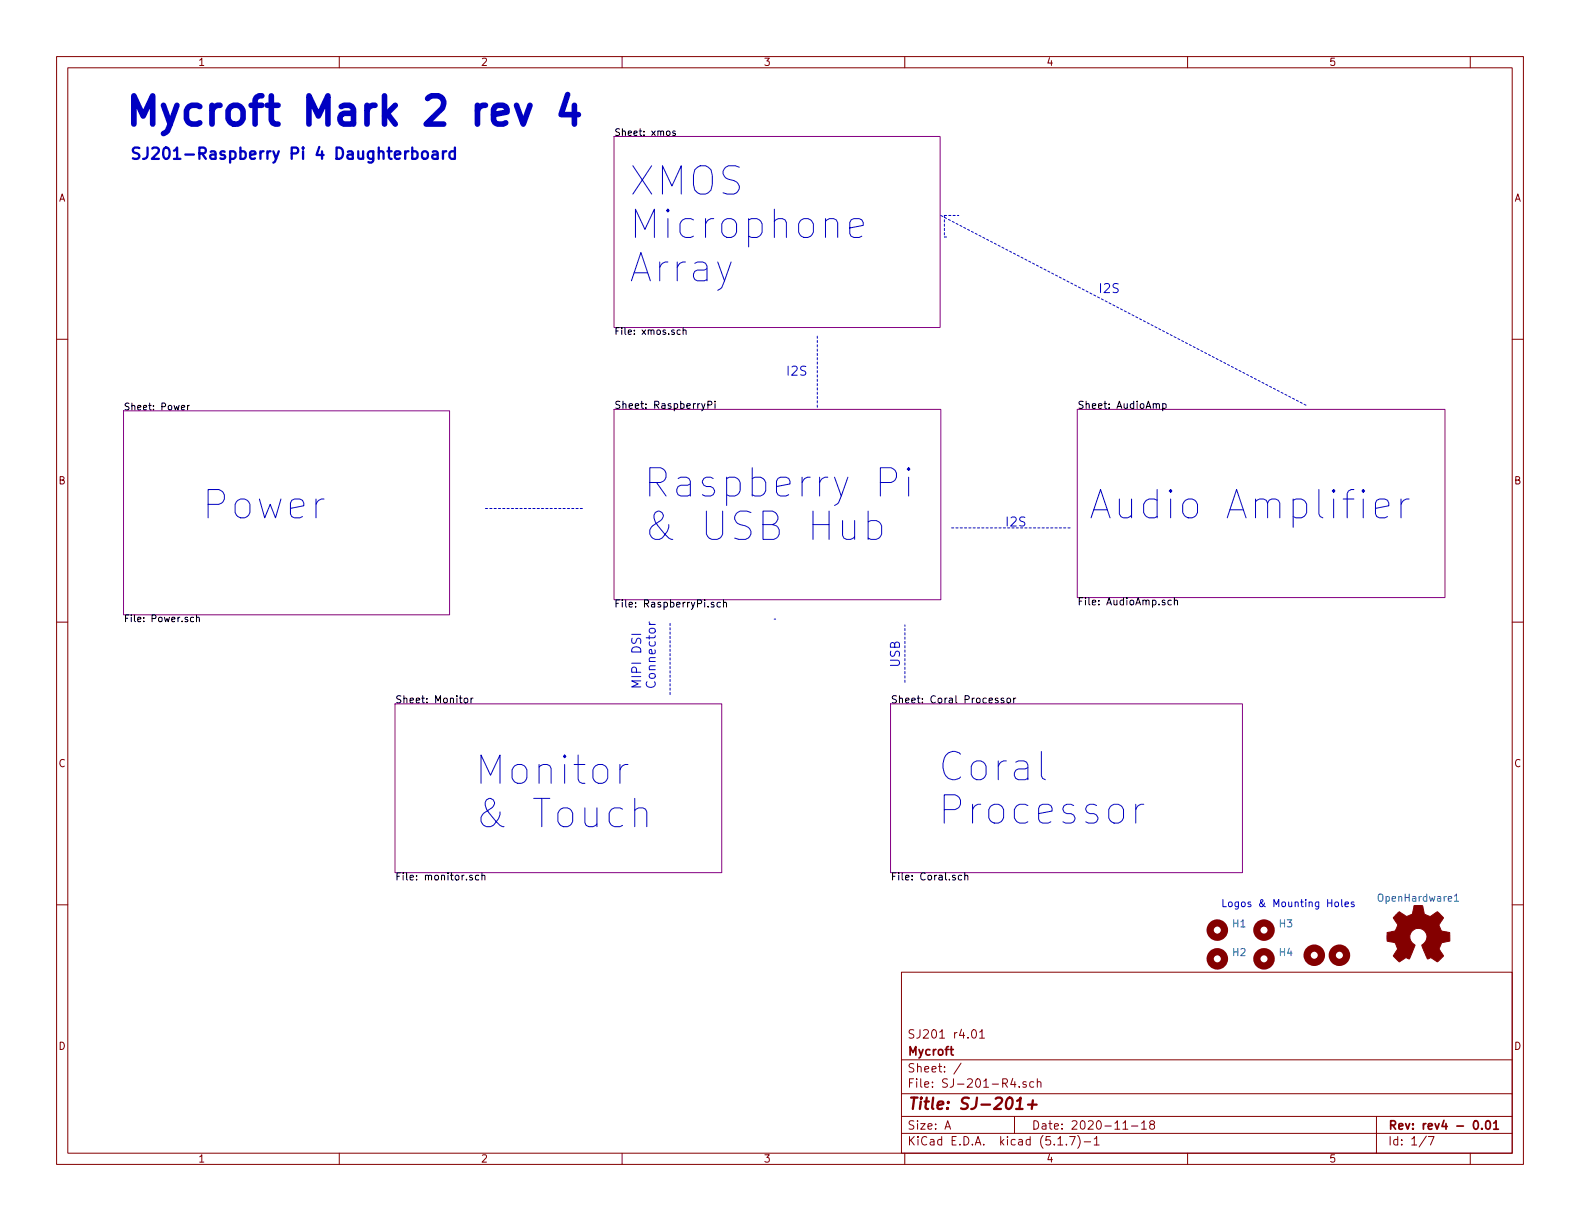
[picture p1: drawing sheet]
<svg xmlns="http://www.w3.org/2000/svg" width="279mm" height="216mm" viewBox="0 0 279 216" stroke-linecap="round" stroke-linejoin="round" font-family="sans-serif">
<g fill="none" stroke="#840000" stroke-width=".18">
<path d="M10 10h259.4v195.9h-259.4zM12 12h255.4v191.9h-255.4zM60 10v2M110 10v2M160 10v2M210 10v2M260 10v2M10 60h2M267.4 60h2M10 110h2M267.4 110h2M10 160h2"/>
<path d="M267.4 160h2M159.4 171.9h108v32h-108zM159.4 197.4h108M159.4 193.4h108M159.4 187.4h108M167.1 199.7l.5-1.5 .5 1.5M167.2 199.2h.8M170 188l-1.3 1.9M172 182.2l.2-.1a.81 .81 0 0 1 .6 .6 .81 .81 0 0 1-.3 .8l-.2 .1a.79 .79 0 0 1-.3-1.4zM173.2 182.5l.5-.4v1.5M173.2 183.6h.9M179.1 190.7l-.4 1.1h1"/>
<path d="M179.4 197.4v3M179.5 191.3v1M180.2 192.1v.2M181.5 191.3h-.4l-.2 .2v.2l.6 .1v.4h-.6M182.8 191.3h-.4l-.3 .2 .1 .7h.6M183.4 191.4l.3-.1h.3l.1 1M183.4 190.8v1.5M198.6 199.7h.8M200.1 199.1h1.1M201.9 198.6l.4-.4v1.5M201.9 199.7h.8M203.6 198.8l-.3-.3 .1-.2 .2-.1h.4l.2 .3-.1 .2-.6 .2a.48 .48 0 0 0-.1 .6l.2 .2 .5-.2a.48 .48 0 0 0-.1-.6l-.1-.1"/>
<path d="M243.4 197.4v6.5M60 203.9v2M110 203.9v2M159.4 200.4h108M160 203.9v2M187.1 202.5h.8M188.6 202.3v.2M189.2 201h.9l-.6 1.5M190.6 200.8a1.71 1.71 0 0 1 0 2.2M191.7 201.9h1.2M193.5 201.4l.4-.4v1.5M193.5 202.5h.9"/>
<path d="M210 203.9v2M252.2 200.9l-1.2 1.9M252.6 201h1l-.6 1.5M260 203.9v2"/>
</g>
<path d="M260.8 198.2h.1a.81 .81 0 0 1 .6 .6 .81 .81 0 0 1-.3 .8l-.1 .1a.8 .8 0 0 1-.6-.7 .8 .8 0 0 1 .3-.8zM262.1 199.5v.2M262.8 198.3l.4-.1a.94 .94 0 0 1 0 1.5l-.4-.3-.1-.6zM264.1 198.6l.5-.4v1.5M264.1 199.7h.9" fill="none" stroke="#840000" stroke-width=".3"/>
<path d="M179.7 196.1h1.1M179.9 194.7l.6-.6-.2 2M181.8 195.3h1.5M182.7 194.6l-.3 1.5" fill="none" stroke="#840000" stroke-width=".41"/>
<path d="M108.6 24.1h57.6v33.8h-57.6zM21.8 72.6h57.7v36.1h-57.7zM108.6 72.4h57.8v33.6h-57.8zM190.5 72.4h65v33.3h-65zM69.8 124.5h57.8v29.8h-57.8zM157.5 124.5h62.2v29.8h-62.2z" fill="none" stroke="#840084" stroke-width=".18"/>
<g fill="none" stroke="#000" stroke-width=".18">
<path d="M117.9 23.3l.2-.1 .3 .1 .1 .4-.1 .2h-.5zM119.4 23.2h-.3l-.2 .1 .2 .3h.3v.3h-.5M120.3 58.4l-.3-.1-.3 .3 .1 .5h.5M120.8 58.4h.5v.7M120.8 57.9v1.2M32.1 72.1l.6-.1-.1-.3h-.3l-.2 .2v.5h.5M33.2 71.7v.8M33.5 71.7l-.3 .2M124.7 71.4l-.4 1.1-.2 .1M125.2 71.6l.6-.1v-.4l-.1-.2h-.5v1.3M126.4 70.9v.2M126.4 71.4v.8"/>
<path d="M204.5 71.6l.1-.2h.4v.8M205.6 71.4h.4l.2 .2-.1 .6h-.5M205.6 71.4v1.2M34.2 109.2l-.3-.1-.2 .3 .1 .5h.4M34.7 109.2h.5l.1 .7M34.7 108.7v1.2M126.2 106.6l-.3-.1-.1 .2v.2l.4 .1v.3h-.4M127.4 106.6l-.4-.1-.2 .2 .1 .6h.5M127.9 106.6l.2-.1 .3 .1 .1 .7M127.9 106.1v1.2M207.1 106.2l-.3-.1-.3 .2 .2 .6h.4M207.7 106.2l.1-.1 .4 .1v.8"/>
<path d="M207.7 105.7v1.3M82.2 123.5l.3-.1 .2 .2-.1 .6-.3 .1-.2-.1v-.5zM83.3 123.4v.9M83.6 123.4l-.2 .1-.1 .2M176.5 123.5l-.3-.1-.2 .2v.2l.5 .1v.3h-.5M177.5 123.5l-.3-.1-.2 .2 .1 .2 .4 .1v.3h-.5M178.2 123.5l.3-.1 .2 .3-.1 .5-.3 .1-.2-.1zM179.2 123.4v.9M179.6 123.4l-.4 .3M83.5 154.8h-.3l-.2 .1 .1 .2 .4 .1v.3h-.5M84.7 154.8h-.4l-.2 .2 .1 .5h.5M85.2 154.9l.2-.1h.3l.1 .8"/>
<path d="M85.2 154.3v1.3M170.1 154.8h-.4l-.2 .2 .1 .5h.5M170.6 154.9l.2-.1h.3v.8M170.6 154.3v1.3"/>
</g>
<g fill="none" stroke="#840000" stroke-width="1.3">
<circle cx="215.3" cy="164.5" r="1.27"/>
<circle cx="215.3" cy="169.5" r="1.27"/>
<circle cx="223.5" cy="169.5" r="1.27"/>
<circle cx="223.5" cy="164.5" r="1.27"/>
<circle cx="232.4" cy="168.9" r="1.27"/>
<circle cx="236.9" cy="168.9" r="1.27"/>
</g>
<path d="M246.9 161.7l.6-.5 .8 .6a.62 .62 0 0 0 1.1 0l.2-.1a1.62 1.62 0 0 0 .4-1.3l.1-.3h1.5l.1 .8a.74 .74 0 0 0 .7 1l.5 .2 1.3-.9 1 1.1-.4 .6a.75 .75 0 0 0-.1 1.2l.2 .5 1.5 .3v1.5l-1.4 .3-.1 .1a1.23 1.23 0 0 0-.3 1.2l.7 1-.1 .2-1 .9-.8-.6a.54 .54 0 0 0-.9 .1l-1.1-2.4a2.33 2.33 0 0 0 .9-1.9 1.54 1.54 0 0 0-2.5-.7 1.54 1.54 0 0 0 .4 2.5l-1 2.5a.69 .69 0 0 0-1.1 .1l-.7 .4-1-1.1 .8-1.2-.3-.5a.71 .71 0 0 0-.9-.8l-.7-.1v-1.5l.4-.1a1.11 1.11 0 0 0 1.3-.7 .72 .72 0 0 0-.2-1.2l-.4-.6z" fill="#840000" stroke="#840000" stroke-width=".18"/>
<path d="M257.2 158.4l.4-.3v1.3M257.2 159.4h.7" fill="none" stroke="#008484" stroke-width=".18"/>
<path d="M166.4 38.1l64.7 33.7M167 38.1v3.8M167 38.1h2.5M167 41.9h.6M144.5 72v-12.7M85.9 89.9h17.2M168.3 93.3h20.9M136.9 109.5h.3M118.5 122.8v-12.7M160 120.7v-10.2" fill="none" stroke="#0000c2" stroke-width=".18" stroke-dasharray=".4 .4"/>
<g fill="none" stroke="#0000c2" stroke-width=".18">
<path d="M150.3 40.3l2.4-.4v-.5l-.3-.5-.5-.2h-.9l-.5 .2-.2 .5v1.9l.2 .5 .5 .2h.9l.5-.2M153.5 92.3a1.61 1.61 0 0 1 2.2 .2l.2 .5v1.4l-.2 .5a1.61 1.61 0 0 1-2.2 .2M153.5 90.4v5M155.7 85.3h1.9a1.36 1.36 0 0 0 1-1.3 1.36 1.36 0 0 0-1-1.3h-1.9v5M160.7 82.7l-.3 .3 .3 .2 .2-.2-.2-.3v.5M160.7 84.4v3.3M243.2 89.9l2.4-.5v-.4l-.2-.5-.5-.3h-1l-.4 .3-.3 .5v1.9l.3 .4 .4 .3h1l.5-.3M247.8 88.2v3.4M249.2 88.2a1.27 1.27 0 0 0-1.4 1M111.7 112.2h1.6M114.8 110l.1 .3 .2 .1M114.8 110.4h1.1"/>
<path d="M109.6 135.2v3.3M111 135.2a1.23 1.23 0 0 0-1.4 .9M184.1 132.9v4.3l.3 .4 .5 .3M112.2 143.3a1.36 1.36 0 0 1 1.9-.2l.3 .5v2.6M112.2 141.2v5M200.8 142.2v3.3M202.3 142.2a1.23 1.23 0 0 0-1.5 1M236.1 159.6l.2-.1 .4 .1v.5l-.1 .2h-.3l-.2-.1zM237.3 159.1v1l.1 .2M237.8 159.9l.7-.1-.1-.3h-.4l-.2 .2 .1 .6h.5M239.4 159.5h-.3l-.2 .2 .1 .1 .4 .2v.3h-.5"/>
</g>
<path d="M72.9 26.8l.6-.1 .3 .4v.6l-.1 .3-.2 .1-.6-.1M74.7 26.9a.55 .55 0 0 1 .5-.2 .55 .55 0 0 1 .5 .4v.6a.54 .54 0 0 1-.6 .4 .54 .54 0 0 1-.5-.4zM76.5 26.8l.2-.1 .6 .1 .1 1.3M77.4 27.2l-.7 .1a.39 .39 0 0 0-.3 .4 .39 .39 0 0 0 .3 .4l.7-.1M78.3 26.7v1.4M78.9 26.7l-.4 .1-.2 .3M80.4 26.8l-.5-.1-.4 .4v.6l.2 .3 .2 .1 .5-.1M80.4 26.1v2" fill="none" stroke="#0000c2" stroke-width=".41"/>
<path d="M91.3 18.6l1.2 3.3 1.2-3.3M100.4 16.7l-1.2 3.6h3.1M101.6 18.6v3.3" fill="none" stroke="#0000c2" stroke-width=".99"/>
<g font-size="7" fill="#0000c2">
<text x="21.8" y="22.2">Mycroft Mark 2 rev 4</text>
<text x="111.1" y="34.6">XMOS</text>
<text x="111.1" y="42.2">Microphone</text>
<text x="111.1" y="49.9">Array</text>
<text x="113.7" y="88">Raspberry Pi</text>
<text x="35.6" y="91.8">Power</text>
<text x="113.7" y="95.6">&amp; USB Hub</text>
<text x="192.4" y="91.8">Audio Amplifier</text>
<text x="83.8" y="138.8">Monitor</text>
<text x="165.7" y="138.1">Coral</text>
<text x="83.8" y="146.4">&amp; Touch</text>
<text x="165.7" y="145.8">Processor</text>
</g>
<text font-size="2.8" fill="#0000c2" x="22.9" y="28.2">SJ201-Raspberry Pi 4 Daughterboard</text>
<text font-size="2.8" fill="#840000" x="160.4" y="196.2">Title: SJ-201+</text>
<g font-size="2.2" fill="#0000c2">
<text x="194.8" y="51.8">I2S</text>
<text x="139.5" y="66.4">I2S</text>
<text x="178.3" y="93.1">I2S</text>
<text x="159.1" y="118.1" transform="rotate(-90 159.1 118.1)">USB</text>
<text x="113.4" y="121.9" transform="rotate(-90 113.4 121.9)">MIPI DSI</text>
<text x="116" y="121.9" transform="rotate(-90 116 121.9)">Connector</text>
</g>
<g font-size="2.1" fill="#840000">
<text x="160.4" y="183.6">SJ201 r4.01</text>
<text x="160.4" y="189.6">Sheet: /</text>
<text x="160.4" y="186.6">Mycroft</text>
<text x="160.4" y="192.3">File: SJ-201-R4.sch</text>
<text x="160.4" y="202.5">KiCad E.D.A. kicad (5.1.7)-1</text>
<text x="160.4" y="199.7">Size: A</text>
<text x="182.4" y="199.7">Date: 2020-11-18</text>
<text x="245.4" y="199.7">Rev: rev4 - 0.01</text>
<text x="245.4" y="202.5">Id: 1/7</text>
</g>
<g font-size="1.8" fill="#840000">
<text x="35" y="11.6">1</text>
<text x="85" y="11.6">2</text>
<text x="135" y="11.6">3</text>
<text x="185" y="11.6">4</text>
<text x="235" y="11.6">5</text>
<text x="10.4" y="35.6">A</text>
<text x="267.8" y="35.6">A</text>
<text x="10.4" y="85.6">B</text>
<text x="267.8" y="85.6">B</text>
<text x="10.4" y="135.6">C</text>
<text x="267.8" y="135.6">C</text>
<text x="10.4" y="185.6">D</text>
<text x="267.8" y="185.6">D</text>
<text x="35" y="205.5">1</text>
<text x="85" y="205.5">2</text>
<text x="135" y="205.5">3</text>
<text x="185" y="205.5">4</text>
<text x="235" y="205.5">5</text>
</g>
<g font-size="1.8">
<text x="108.6" y="72.3">Sheet: RaspberryPi</text>
<text x="190.5" y="72.3">Sheet: AudioAmp</text>
<text x="108.6" y="107.4">File: RaspberryPi.sch</text>
<text x="190.5" y="107">File: AudioAmp.sch</text>
<text x="69.8" y="124.4">Sheet: Monitor</text>
<text x="157.5" y="124.4">Sheet: Coral Processor</text>
<text x="69.8" y="155.7">File: monitor.sch</text>
<text x="157.5" y="155.7">File: Coral.sch</text>
</g>
<text font-size="1.8" fill="#0000c2" x="215.9" y="160.4">Logos &amp; Mounting Holes</text>
<g font-size="1.8" fill="#008484">
<text x="244" y="159.4">OpenHardware1</text>
<text x="218" y="164">H1</text>
<text x="226.3" y="164">H3</text>
<text x="218" y="169.1">H2</text>
<text x="226.3" y="169.1">H4</text>
</g>
<g font-size="1.7">
<text x="108.6" y="24">Sheet: xmos</text>
<text x="108.6" y="59.2">File: xmos.sch</text>
<text x="21.8" y="72.5">Sheet: Power</text>
<text x="21.8" y="110">File: Power.sch</text>
</g>
</svg>
